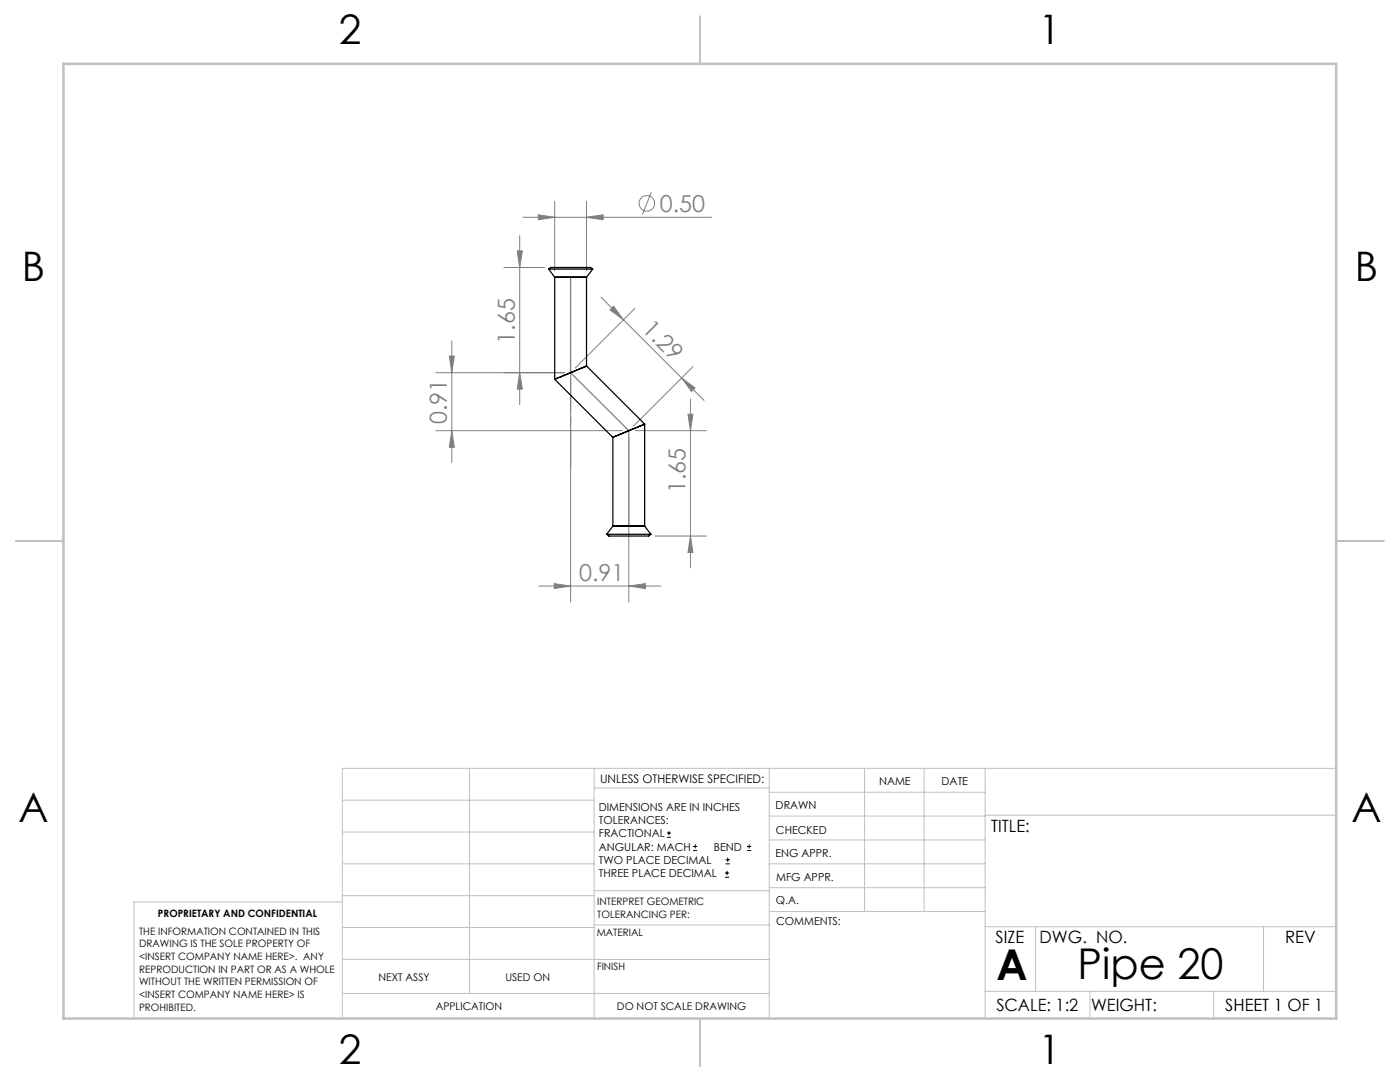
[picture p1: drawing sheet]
<svg xmlns="http://www.w3.org/2000/svg" width="279mm" height="216mm" viewBox="0 0 279 216" stroke-linecap="round" stroke-linejoin="round" font-family="sans-serif">
<g fill="none" stroke="#808080" stroke-width=".2">
<path d="M130 38.3l-1.8 4.5M100.5 53.4h8.2M103.2 50.1h1l-.5 3.3zM103.7 47v33.7M104.4 43.4h37.6M107.4 42.9l3.3 .5-3.3 .5zM110.7 40.2v13.8M117.1 43.4l3.3-.5v1zM117.1 40.2v13.8M119.9 59.3l4.5 4.5M87 74.4h25.6M89.7 71h1l-.5 3.4z"/>
<path d="M90.2 68v24.3M103.7 74.4l.5 3.2h-1zM113.9 75.6v44.5M122.4 61.1l2 2.7-2.7-2zM124.4 63.8l16.1 16.1M126.7 61.6l-11.9 11.8M136 75.4l2.7 2-.7 .7zM137.8 79.6v33.7M138.3 73.2l-11.9 11.9M87 85.9h37.2M90.2 85.9l.5 3.4h-1zM125.5 87.2v32.9"/>
<path d="M126.8 85.9h14.2M137.3 82.7h1l-.5 3.2zM107.5 116.9h24.3M110.6 116.5l3.3 .4-3.3 .5zM125.5 116.9l3.3-.4v.9zM130.7 107h10.3M137.8 107l.5 3.2h-1z"/>
<circle cx="129.1" cy="40.6" r="1.56"/>
</g>
<g fill="none" stroke="#000" stroke-width=".2">
<path d="M133.1 167.1h.8M133.1 166.2h.8M133.5 165.8v.9M138.3 169.7h.8M138.3 168.9h.8M138.7 168.5v.8M144.7 175h.8M144.7 174.2h.8M144.8 172.4h.9M144.8 171.6h.9M145.1 173.8v.8M145.2 171.1v.9"/>
<path d="M149.1 169.7h.8M149.1 168.9h.8M149.5 168.5v.8"/>
</g>
<g fill="none" stroke="#c0c0c0" stroke-width=".2">
<path d="M68.3 159.7h50.3M93.7 153.3v44.9M118.6 153.3v49.9M118.6 157.2h34.9M153.5 153.3v49.9M153.5 158.1h43.1M172.5 153.3v28.6M184.4 153.3v28.6M196.6 153.3v49.9M266.7 153.3h-198.4v49.9M68.3 178.7h50.3M68.3 172.4h50.3"/>
<path d="M68.3 166h50.3M68.3 180h-41.6v23.2M118.6 177.7h35M153.5 167.6h43.1M153.5 162.8h43.1M153.5 172.4h43.1M153.5 177.1h43.1M196.6 162.7h70.1M68.3 198.2h85.2M68.3 191.4l85.2 .1M68.3 185.1h50.3M118.6 184.6h35"/>
<path d="M153.6 181.9h43M196.6 197.8h70.1M196.6 184.9h70.1M206.7 184.9v12.9M217.5 197.8v5.4M242.2 197.8v5.4M252.2 184.9v12.9"/>
</g>
<path d="M139.7 3.2v9.5M3.1 107.9h9.6M266.7 107.9h9.5M139.7 203.2v9.6" fill="none" stroke="#c0c0c0" stroke-width=".25"/>
<path d="M12.7 12.7h254v190.5h-254z" fill="none" stroke="#c0c0c0" stroke-width=".5"/>
<path d="M113.9 55.3v19.1l11.6 11.5v19.1" fill="none" stroke="#808080" stroke-width=".25"/>
<path d="M113.9 74.3v18.9" fill="none" stroke="#808080" stroke-width=".2" stroke-dasharray="15.2 1.3 1.3 1.3" stroke-dashoffset="7.7"/>
<g fill="#808080">
<path d="M107.4 42.9l3.3 .5-3.3 .5zM117.1 43.4l3.3-.5v1zM110.6 116.5l3.3 .4-3.3 .5zM125.5 116.9l3.3-.4v.9z"/>
<path d="M103.2 50.1h1l-.5 3.3zM103.7 74.4l.5 3.2h-1zM137.3 82.7h1l-.5 3.2zM137.8 107l.5 3.2h-1zM89.7 71h1l-.5 3.4zM90.2 85.9l.5 3.4h-1z"/>
<path d="M122.4 61.1l2 2.7-2.7-2zM136 75.4l2.7 2-.7 .7z"/>
</g>
<g fill="none" stroke="#000" stroke-width=".25">
<path d="M109.5 53.7h8.8M109.5 53.7a2.5 2.5 0 0 1 1.9-.3h6.5l.4 .3M109.5 53.7l1.2 1.6M110.7 55.3h6.4M110.7 55.3v20.4M117.1 55.3v17.7M118.3 53.7l-1.2 1.6M110.7 75.7l11.6 11.6M117.1 73l-6.4 2.7M117.1 73l11.6 11.6M122.3 87.3v17.7M128.7 84.6l-6.4 2.7"/>
<path d="M128.7 84.6v20.4M121.1 106.6h8.8M121.1 106.6l.4 .4h8l.4-.4M122.3 105h6.4M122.3 105l-1.2 1.6M128.7 105l1.2 1.6"/>
</g>
<g font-size="8.5">
<text x="198.9" y="195.5">A</text>
<text x="215.1" y="195.4">Pipe 20</text>
</g>
<g font-size="8.1">
<text x="67.6" y="8.9">2</text>
<text x="207.3" y="8.9">1</text>
<text x="4.4" y="56.1">B</text>
<text x="270.4" y="56.1">B</text>
<text x="3.7" y="164.1">A</text>
<text x="269.7" y="164.1">A</text>
<text x="67.6" y="212.4">2</text>
<text x="207.3" y="212.4">1</text>
</g>
<g font-size="4.7" fill="#808080">
<text x="131.7" y="42.3">0.50</text>
<text x="128" y="65.9" transform="rotate(45 128 65.9)">1.29</text>
<text x="102.7" y="68.5" transform="rotate(-90 102.7 68.5)">1.65</text>
<text x="89.2" y="84.7" transform="rotate(-90 89.2 84.7)">0.91</text>
<text x="136.8" y="98.4" transform="rotate(-90 136.8 98.4)">1.65</text>
<text x="115.6" y="115.9">0.91</text>
</g>
<g font-size="3.4">
<text x="197.8" y="166">TITLE:</text>
<text x="198.7" y="188.1">SIZE</text>
<text x="207.5" y="188.1">DWG. NO.</text>
<text x="256.5" y="188.2">REV</text>
<text x="198.8" y="201.7">SCALE: 1:2</text>
<text x="217.7" y="201.8">WEIGHT:</text>
<text x="244.5" y="201.7">SHEET 1 OF 1</text>
</g>
<text font-size="2.4" x="119.8" y="156.2">UNLESS OTHERWISE SPECIFIED:</text>
<g font-size="2.2">
<text x="119.5" y="161.8">DIMENSIONS ARE IN INCHES</text>
<text x="154.8" y="161.4">DRAWN</text>
<text x="175.4" y="156.6">NAME</text>
<text x="187.9" y="156.7">DATE</text>
<text x="119.5" y="164.4">TOLERANCES:</text>
<text x="119.5" y="167.1">FRACTIONAL</text>
<text x="154.9" y="166.3">CHECKED</text>
<text x="119.5" y="169.7">ANGULAR: MACH</text>
<text x="119.5" y="172.4">TWO PLACE DECIMAL</text>
<text x="142.5" y="169.7">BEND</text>
<text x="154.8" y="171">ENG APPR.</text>
<text x="119.5" y="175">THREE PLACE DECIMAL</text>
<text x="154.9" y="175.7">MFG APPR.</text>
<text x="154.9" y="180.4">Q.A.</text>
<text x="154.9" y="184.6">COMMENTS:</text>
</g>
<g font-size="2.1">
<text x="75.5" y="195.7">NEXT ASSY</text>
<text x="100.9" y="195.7">USED ON</text>
<text x="86.9" y="201.5">APPLICATION</text>
<text x="123.1" y="201.6">DO NOT SCALE DRAWING</text>
</g>
<g font-size="2">
<text x="31.5" y="182.9">PROPRIETARY AND CONFIDENTIAL</text>
<text x="119.2" y="180.6">INTERPRET GEOMETRIC</text>
<text x="119.2" y="183.1">TOLERANCING PER:</text>
<text x="27.8" y="186.5">THE INFORMATION CONTAINED IN THIS</text>
<text x="27.8" y="189">DRAWING IS THE SOLE PROPERTY OF</text>
<text x="27.8" y="191.6">&lt;INSERT COMPANY NAME HERE&gt;. ANY</text>
<text x="119.1" y="186.7">MATERIAL</text>
<text x="27.8" y="194.1">REPRODUCTION IN PART OR AS A WHOLE</text>
<text x="27.8" y="196.6">WITHOUT THE WRITTEN PERMISSION OF</text>
<text x="119.1" y="193.5">FINISH</text>
<text x="27.8" y="199.1">&lt;INSERT COMPANY NAME HERE&gt; IS</text>
<text x="27.8" y="201.7">PROHIBITED.</text>
</g>
</svg>
